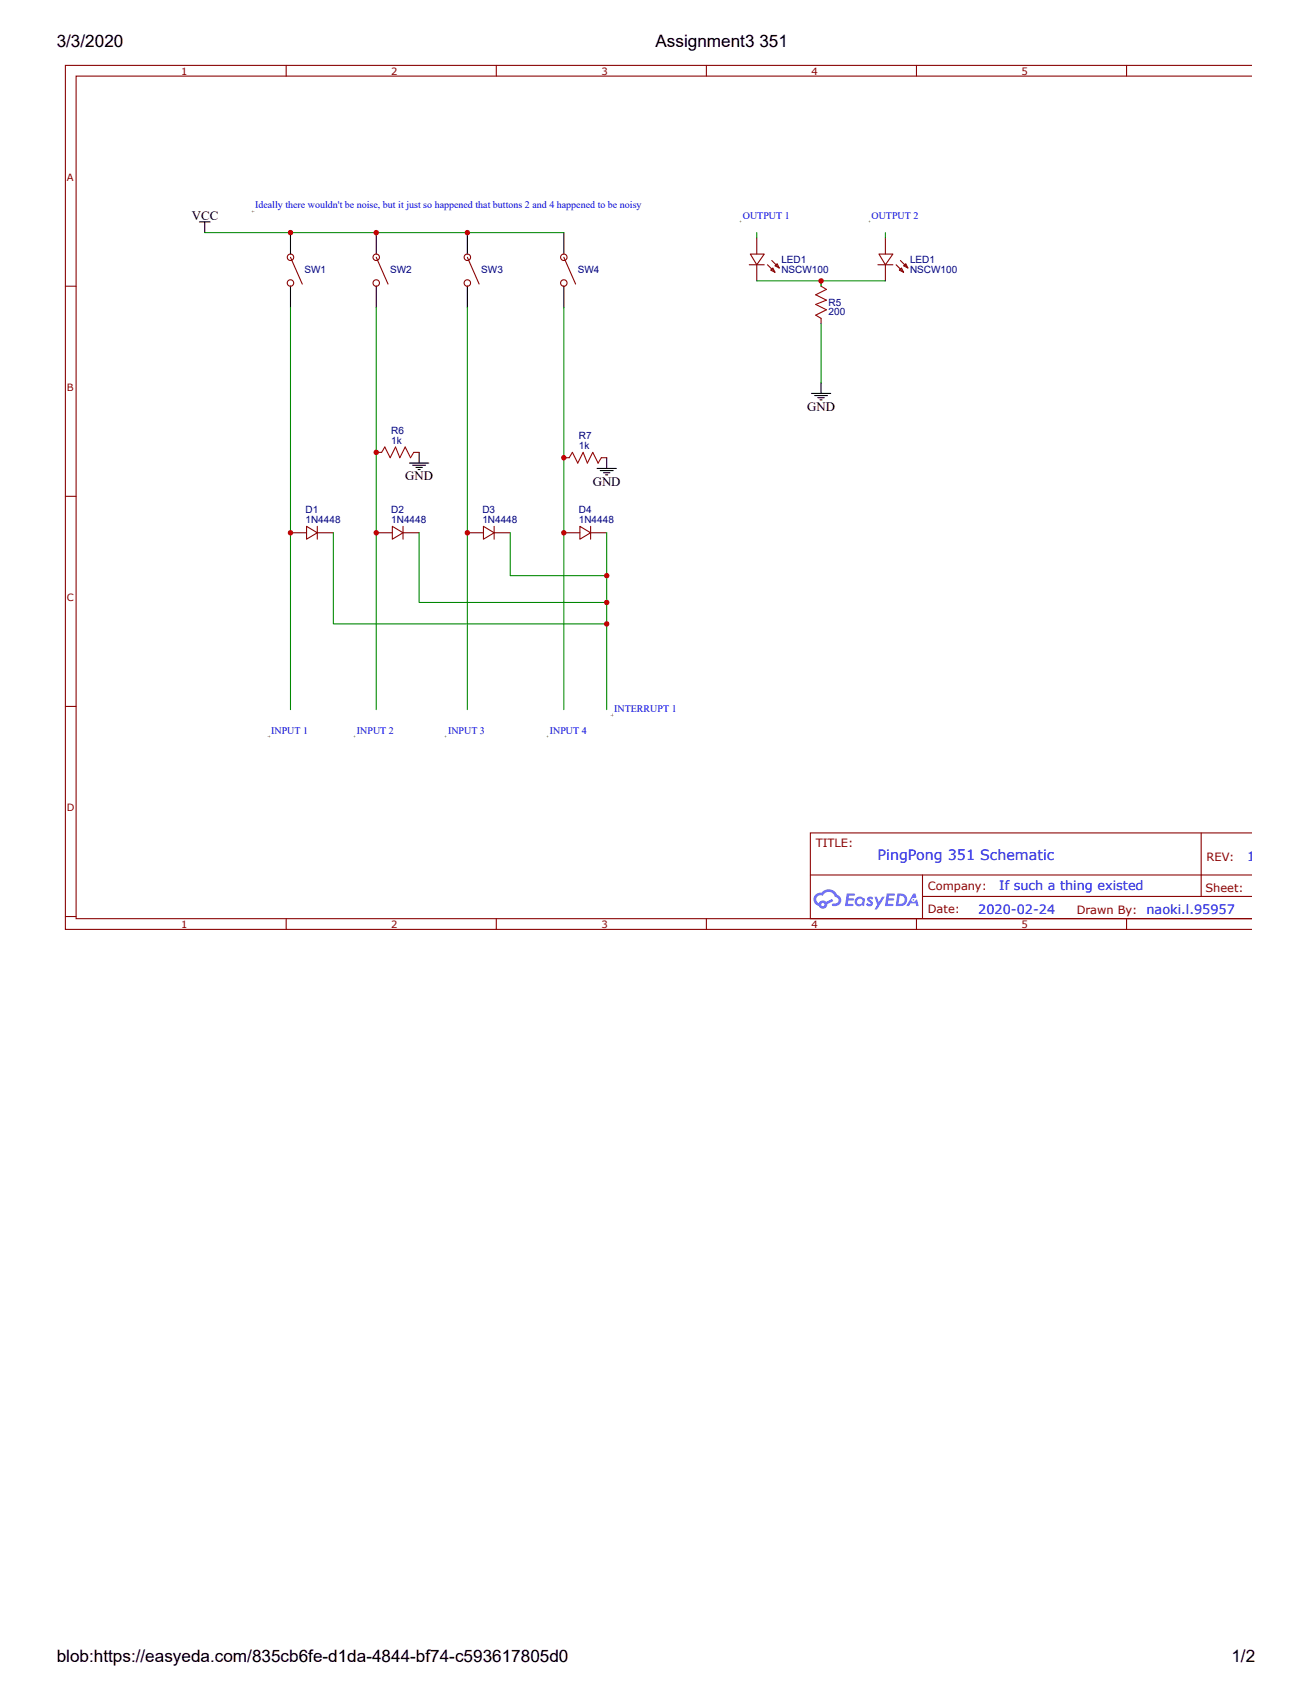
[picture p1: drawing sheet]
<svg xmlns="http://www.w3.org/2000/svg" width="216mm" height="279mm" viewBox="0 0 216 279" stroke-linecap="round" stroke-linejoin="round" font-family="sans-serif">
<g fill="none" stroke="#800" stroke-width=".18">
<path d="M47.1 10.8v1.7M81.7 10.8v1.7M116.2 10.8v1.7M150.8 10.8v1.7M185.4 10.8v1.7M206.1 12.5h-193.6v138.7h193.6h-72.8v-14.1h72.8M206.1 10.8h-195.3v142.1h195.3M10.8 47.1h1.7M10.8 81.7h1.7M10.8 116.2h1.7M197.7 137.1v10.4M10.8 150.8h1.7"/>
<path d="M47.1 151.2v1.7M81.7 151.2v1.7M116.2 151.2v1.7M133.4 144h72.7M150.8 151.2v1.7M151.8 147.5h54.3M151.8 144v7M185.4 151.2v1.7"/>
</g>
<g fill="#58f">
<path d="M142.8 147.6l.4-.1 .3 .1 .2 .2-.2 .3a.24 .24 0 0 0-.2-.2 .24 .24 0 0 0-.2 .1 .72 .72 0 0 1 .4 1l-.6 .1-.4-.3 .2-.2 .4 .2 .2-.2a.88 .88 0 0 1-.6-.8z"/>
<path d="M143.9 147.6h.4l.3 .9 .6-.9h.4l-1.3 2.1h-.4l.5-.8z"/>
<path d="M139.3 147l1.4 .1v.1l-.2 .2h-.8l-.1 .4h.8l.2 .2-.2 .2h-.8l-.1 .5h.8l.1 .1v.2l-1.4 .1z"/>
<path d="M145.9 147l1.3 .1 .1 .1-.2 .2h-.8l-.1 .4h.8l.1 .2-.1 .2h-.8l-.1 .5h.7l.2 .1v.2l-1.4 .1z"/>
<path d="M150.3 147h.3l.2 .6-.3 .2a.35 .35 0 0 0-.5 .1 .35 .35 0 0 0 .2 .5 .35 .35 0 0 0 .5-.3l.2-.1 .3 1.1h-.4l-.1-.5h-.9l-.2 .5h-.5z"/>
<path d="M147.7 147l-.3 2.1h.7a1.05 1.05 0 0 0 1.2-1.1 1.05 1.05 0 0 0-1.3-1zM148 147.4a.71 .71 0 0 1 .9 .8 .71 .71 0 0 1-1 .5z"/>
<path d="M140.8 147.8a.77 .77 0 0 0 0 1.1 .77 .77 0 0 0 1.1 .1l.3 .1 .1-1.2-.3-.1a.76 .76 0 0 0-1.2 0zM141 148.3a.47 .47 0 0 1 .9 0 .47 .47 0 0 1-.9 0z"/>
<path d="M134.2 147.2a1.09 1.09 0 0 0 .5 1.9 .72 .72 0 0 0 .9 .4 .72 .72 0 0 0 .5-.7l1-.5-.2-.4-.9 .5a.73 .73 0 0 0-1.3 .2 .69 .69 0 0 1-.3-1 .69 .69 0 0 1 1-.2 1.06 1.06 0 0 1 1.1-.6 1.06 1.06 0 0 1 .9 .8 .57 .57 0 0 1 .6 .7 .57 .57 0 0 1-.8 .4l-.3 .2a.91 .91 0 0 0 1.1 0 .94 .94 0 0 0 .4-.9 .94 .94 0 0 0-.7-.8 1.56 1.56 0 0 0-2.6-.3h-.4zM135.1 148.9a.3 .3 0 0 1 .6 0 .3 .3 0 0 1-.6 0z"/>
<circle cx="150.3" cy="148.1" r=".13"/>
</g>
<g fill="none" stroke="#000" stroke-width=".18">
<path d="M32.8 36.5h1.8M33.7 36.5v1.8M47.8 38.3v3.5M61.9 38.3v3.5M76.9 38.3v3.5M92.8 38.3v3.5M47.8 47.1v3.5M61.9 47.1v3.5M76.9 47.1v3.5M92.8 47.1v3.5M67.4 76.2h3.2M67.9 76.6h2.1"/>
<path d="M68.4 76.9h1.1M68.8 77.3h.3M69 74.4v1.8M98.2 77.1h3.2M98.8 77.4h2.1M99.3 77.8h1.1M99.7 78.1h.3M99.8 75.3v1.8M133.5 64.7h3.2M134.1 65.1h2.1M134.6 65.4h1M134.9 65.8h.4"/>
<path d="M135.1 63v1.7"/>
</g>
<g fill="none" stroke="#800" stroke-width=".18">
<path d="M124.5 39.2v2.6M145.7 39.2v2.6M47.8 42.3l1.9 4.4M61.9 42.3l2 4.4M76.9 42.3l1.9 4.4M92.8 42.3l1.9 4.4M123.3 43.6h2.5M123.5 41.8h2.3l-1.3 1.8zM124.5 43.6v2.6M126.3 43.6l1.2 1.2M126.8 44.5l.4-.4 .3 .7zM127 42.9l1.2 1.2"/>
<path d="M127.5 43.7l.4-.3 .3 .7zM135.1 46.2v.9M135.1 52.4v.9M144.5 43.6h2.4M144.6 41.8h2.3l-1.2 1.8zM145.7 43.6v2.6M147.5 43.6l1.2 1.2M148 44.5l.3-.4 .4 .7zM148.2 42.9l1.2 1.2M148.7 43.7l.3-.3 .4 .7zM61.9 74.4h.9M68.1 74.4h.9"/>
<path d="M92.8 75.3h.9M99 75.3h.8M47.8 87.7h2.6M50.4 86.6l1.8 1.1-1.8 1zM52.2 86.6v2.1M52.2 87.7h2.7M61.9 87.7h2.7M64.6 86.6l1.7 1.1-1.7 1zM66.3 87.7h2.7M66.3 86.6v2.1M76.9 87.7h2.7M79.6 86.6l1.7 1.1-1.7 1z"/>
<path d="M81.3 87.7h2.7M81.3 86.6v2.1M92.8 87.7h2.6M95.4 86.6l1.8 1.1-1.8 1zM97.2 87.7h2.6M97.2 86.6v2.1"/>
<circle cx="47.8" cy="42.3" r=".53"/>
<circle cx="47.8" cy="46.6" r=".53"/>
<circle cx="61.9" cy="42.3" r=".53"/>
<circle cx="61.9" cy="46.6" r=".53"/>
<circle cx="76.9" cy="42.3" r=".53"/>
<circle cx="76.9" cy="46.6" r=".53"/>
<circle cx="92.8" cy="42.3" r=".53"/>
<circle cx="92.8" cy="46.6" r=".53"/>
</g>
<path d="M135.1 47.1l.9 .5-1.8 .9 1.8 .9-1.8 .7 1.8 .9-1.8 .9 .9 .5M62.8 74.4l.5-.8 .9 1.7 .9-1.7 .7 1.7 .9-1.7 .9 1.7 .5-.9M93.7 75.3l.5-.9 .9 1.8 .9-1.8 .7 1.8 .8-1.8 .9 1.8 .6-.9" fill="none" stroke="#a00000" stroke-width=".18"/>
<g fill="#000">
<path d="M41.6 34.6v.3zM41.5 34.7h.3z"/>
<path d="M121.9 36.3v.4zM121.7 36.5h.4z"/>
<path d="M143.1 36.3v.4zM142.9 36.5h.3z"/>
<path d="M100.7 117.5v.3zM100.5 117.7h.4z"/>
<path d="M44.3 121v.4zM44.1 121.2h.3z"/>
<path d="M58.4 121v.4zM58.2 121.2h.4z"/>
<path d="M73.4 121v.4zM73.2 121.2h.4z"/>
<path d="M90.1 121v.4zM90 121.2h.3z"/>
</g>
<g fill="none" stroke="#080" stroke-width=".18">
<path d="M33.7 38.3h59.1M124.5 38.3v.9M145.7 38.3v.9M47.8 50.6v66.2M61.9 50.6v66.2M76.9 50.6v66.2M92.8 50.6v66.2M124.5 46.2h21.2M135.1 46.2v.9M135.1 53.3v9.7M54.9 87.7v15h44.9M69 87.7v11.4h30.8"/>
<path d="M84 87.7v7h15.8M99.8 87.7v29.1"/>
</g>
<g fill="#c00">
<circle cx="61.9" cy="74.4" r=".44"/>
<circle cx="76.9" cy="87.7" r=".44"/>
<circle cx="47.8" cy="87.7" r=".44"/>
<circle cx="99.8" cy="94.7" r=".44"/>
<circle cx="99.8" cy="102.7" r=".44"/>
<circle cx="99.8" cy="99.1" r=".44"/>
<circle cx="135.1" cy="46.2" r=".44"/>
<circle cx="76.9" cy="38.3" r=".44"/>
<circle cx="61.9" cy="38.3" r=".44"/>
<circle cx="47.8" cy="38.3" r=".44"/>
<circle cx="61.9" cy="87.7" r=".44"/>
<circle cx="92.8" cy="87.7" r=".44"/>
<circle cx="92.8" cy="75.3" r=".44"/>
</g>
<g font-size="2.8">
<text x="9.3" y="7.8">3/3/2020</text>
<text x="107.9" y="7.8">Assignment3 351</text>
<text x="9.3" y="273.4">blob:https://easyeda.com/835cb6fe-d1da-4844-bf74-c593617805d0</text>
<text x="202.6" y="273.4">1/2</text>
</g>
<text font-size="2.4" fill="#00f" x="144.4" y="141.6">PingPong 351 Schematic</text>
<g font-size="2.1">
<text x="31.6" y="36.2">VCC</text>
<text x="132.8" y="67.6">GND</text>
<text x="66.7" y="79">GND</text>
<text x="97.5" y="79.9">GND</text>
</g>
<g font-size="2.1" fill="#00f">
<text x="205.3" y="141.7">1</text>
<text x="164.4" y="146.5">If such a thing existed</text>
<text x="161" y="150.4">2020-02-24</text>
<text x="188.7" y="150.3">naoki.l.95957</text>
</g>
<g font-size="1.9" fill="#800">
<text x="134.2" y="139.3">TITLE:</text>
<text x="198.5" y="141.7">REV:</text>
<text x="152.7" y="146.4">Company:</text>
<text x="198.4" y="146.8">Sheet:</text>
<text x="152.7" y="150.3">Date:</text>
<text x="177.2" y="150.3">Drawn By:</text>
</g>
<g font-size="1.6" fill="#800">
<text x="29.8" y="12.3">1</text>
<text x="64.4" y="12.3">2</text>
<text x="99" y="12.3">3</text>
<text x="133.5" y="12.3">4</text>
<text x="168.1" y="12.3">5</text>
<text x="11" y="29.8">A</text>
<text x="11" y="64.4">B</text>
<text x="11" y="99">C</text>
<text x="11" y="133.5">D</text>
<text x="29.8" y="152.7">1</text>
<text x="64.4" y="152.7">2</text>
<text x="99" y="152.7">3</text>
<text x="133.5" y="152.7">4</text>
<text x="168.1" y="152.7">5</text>
</g>
<g font-size="1.6" fill="#00f">
<text x="42" y="34.3">Ideally there wouldn't be noise, but it just so happened that buttons 2 and 4 happened to be noisy</text>
<text x="122.2" y="36.1">OUTPUT 1</text>
<text x="143.4" y="36.1">OUTPUT 2</text>
<text x="101.1" y="117.2">INTERRUPT 1</text>
<text x="44.6" y="120.7">INPUT 1</text>
<text x="58.7" y="120.7">INPUT 2</text>
<text x="73.7" y="120.7">INPUT 3</text>
<text x="90.5" y="120.7">INPUT 4</text>
</g>
<g font-size="1.6" fill="#000080">
<text x="50.1" y="45">SW1</text>
<text x="64.2" y="45">SW2</text>
<text x="79.2" y="45">SW3</text>
<text x="95.1" y="45">SW4</text>
<text x="128.6" y="44.9">NSCW100</text>
<text x="128.6" y="43.2">LED1</text>
<text x="149.8" y="44.9">NSCW100</text>
<text x="149.8" y="43.2">LED1</text>
<text x="136.3" y="51.9">200</text>
<text x="136.3" y="50.3">R5</text>
<text x="64.4" y="71.4">R6</text>
<text x="64.4" y="73">1k</text>
<text x="95.3" y="73.9">1k</text>
<text x="95.3" y="72.3">R7</text>
<text x="50.3" y="84.5">D1</text>
<text x="50.3" y="86.1">1N4448</text>
<text x="64.4" y="84.5">D2</text>
<text x="64.4" y="86.1">1N4448</text>
<text x="79.4" y="84.5">D3</text>
<text x="79.4" y="86.1">1N4448</text>
<text x="95.3" y="84.5">D4</text>
<text x="95.3" y="86.1">1N4448</text>
</g>
</svg>
